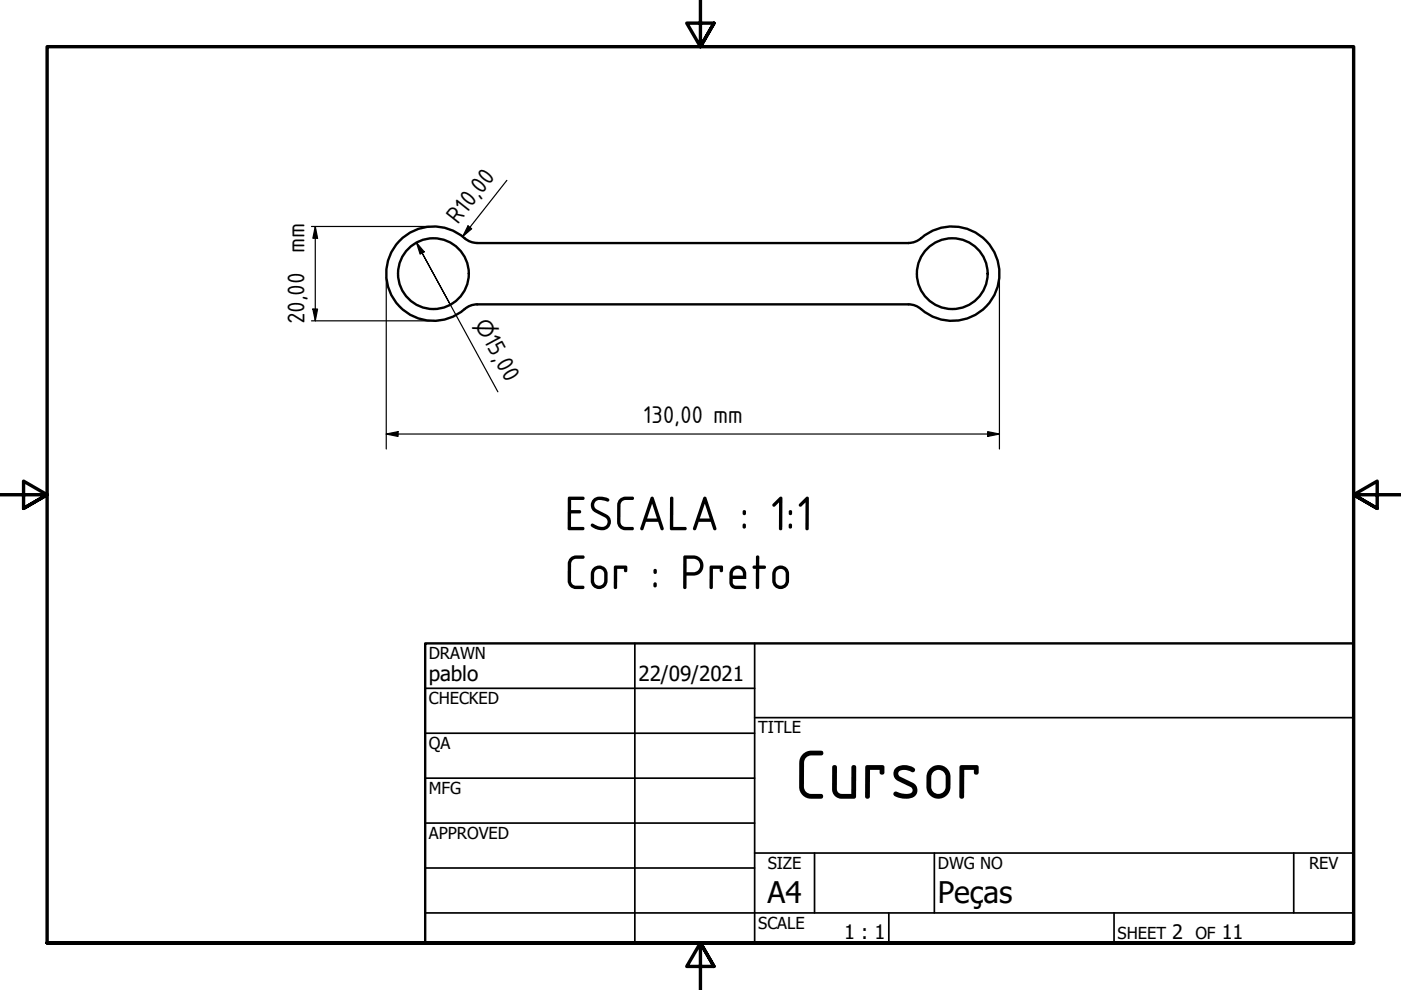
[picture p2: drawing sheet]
<svg xmlns="http://www.w3.org/2000/svg" width="297mm" height="210mm" viewBox="0 0 297 210" stroke-linecap="round" stroke-linejoin="round" font-family="sans-serif">
<!-- layer: Visible (ANSI) -->
<g fill="none" stroke="#000" stroke-width=".51">
<path d="M101.2 51.5h91.4l1-.1 1.3-.6a10 10 0 0 1 14.1 .2 10 10 0 0 1 0 14.1 10 10 0 0 1-14.1 .1l-1.3-.6-1-.1h-91.4M101.2 51.5l-1-.1-.9-.3a11.3 11.3 0 0 0-8.4-3 10 10 0 0 0-8.2 13.9 10 10 0 0 0 15.8 3.5M101.2 64.5l-1.4 .3-1.3 .7"/>
<circle cx="91.9" cy="58" r="7.5"/>
<circle cx="201.9" cy="58" r="7.5"/>
</g>
<!-- layer: Border (ANSI) -->
<path d="M148.5 -.1v10l-2.9-5h5.8l-2.9 5 2.9-5M0 104.9h10l-5-2.9v5.8l5-2.9-5 2.9M297 104.9h-10l5-2.9v5.8l-5-2.9 5 2.9M10 199.9v-190h277v190h-277h277M151.4 204.9l-2.9-5 2.9 5h-5.8l2.9-5v10" fill="none" stroke="#000" stroke-width=".72"/>
<!-- layer: Title (ANSI) -->
<g fill="none" stroke="#000" stroke-width=".36">
<path d="M134.6 136.4v63.5M160 136.4v63.5M90.1 145.9h69.9M90.1 155.5h69.9M160 152.2h127M90.1 165h69.9M90.1 174.5h69.9M90.1 193.6h196.9M90.1 184h69.9M160 180.9h127M172.7 180.9v12.7M188.4 193.6v6.3"/>
<path d="M198.1 180.9v12.7M236.2 193.6v6.3M274.3 180.9v12.7"/>
</g>
<path d="M90.1 136.4h196.9v63.5h-196.9z" fill="none" stroke="#000" stroke-width=".51"/>
<!-- layer: Dimension (ISO) -->
<g fill="none" stroke="#000" stroke-width=".25">
<path d="M107.5 38.2l-9.4 12M66 48h25.1M66.8 48l.5 2.5h-1zM66.8 48v20M81.9 58.8v36.4M88.3 51.4l1.6 2-.8 .5zM88.3 51.4l1.2 2.2M99.2 47.9l.8 .6-1.9 1.7zM211.9 58.8v36.4M66 68h25.1M66.3 65.5h1l-.5 2.5zM95.5 64.6l-6-11 16.1 29.5"/>
<path d="M81.9 92l2.5-.5v1zM81.9 92h130M209.4 91.5l2.5 .5-2.5 .5z"/>
</g>
<g fill="#000">
<path d="M66.8 48l.5 2.5h-1z" fill-rule="evenodd"/>
<path d="M88.3 51.4l1.6 2-.8 .5z" fill-rule="evenodd"/>
<path d="M99.2 47.9l.8 .6-1.9 1.7z" fill-rule="evenodd"/>
<path d="M66.3 65.5h1l-.5 2.5z" fill-rule="evenodd"/>
<path d="M81.9 92l2.5-.5v1z" fill-rule="evenodd"/>
<path d="M209.4 91.5l2.5 .5-2.5 .5z" fill-rule="evenodd"/>
</g>
<text font-size="15.8" x="168.4" y="169.3">Cursor</text>
<g font-size="11.1">
<text x="119.6" y="112.4">ESCALA : 1:1</text>
<text x="119.6" y="124.9">Cor : Preto</text>
</g>
<g font-size="6.3">
<text x="162.8" y="191.4">A4</text>
<text x="198.9" y="191.5">Peças</text>
</g>
<g font-size="5.5">
<text x="97" y="47.8" transform="rotate(-52 97 47.8)">R10,00</text>
<text x="64.5" y="53.6" transform="rotate(-90 64.5 53.6)">mm</text>
<text x="64.5" y="68.8" transform="rotate(-90 64.5 68.8)">20,00</text>
<text x="102.4" y="72.1" transform="rotate(61 102.4 72.1)">15,00</text>
<text x="136.3" y="89.7">130,00 mm</text>
</g>
<text font-size="4.6" x="100.5" y="68.7" transform="rotate(61 100.5 68.7)">⌀</text>
<g font-size="4.4">
<text x="90.9" y="144.3">pablo</text>
<text x="135.4" y="144.5">22/09/2021</text>
</g>
<g font-size="4.2">
<text x="179" y="199.2">1 : 1</text>
<text x="248.5" y="199.1">2</text>
<text x="259" y="199.1">11</text>
</g>
<g font-size="3.5">
<text x="90.9" y="139.7">DRAWN</text>
<text x="90.9" y="149.3">CHECKED</text>
<text x="160.8" y="155.5">TITLE</text>
<text x="90.9" y="158.8">QA</text>
<text x="90.9" y="168.3">MFG</text>
<text x="90.9" y="177.9">APPROVED</text>
<text x="162.8" y="184.2">SIZE</text>
<text x="198.9" y="184.2">DWG NO</text>
<text x="277.5" y="184.2">REV</text>
<text x="160.8" y="196.9">SCALE</text>
<text x="237" y="199.1">SHEET</text>
<text x="253.4" y="199.1">OF</text>
</g>
</svg>
